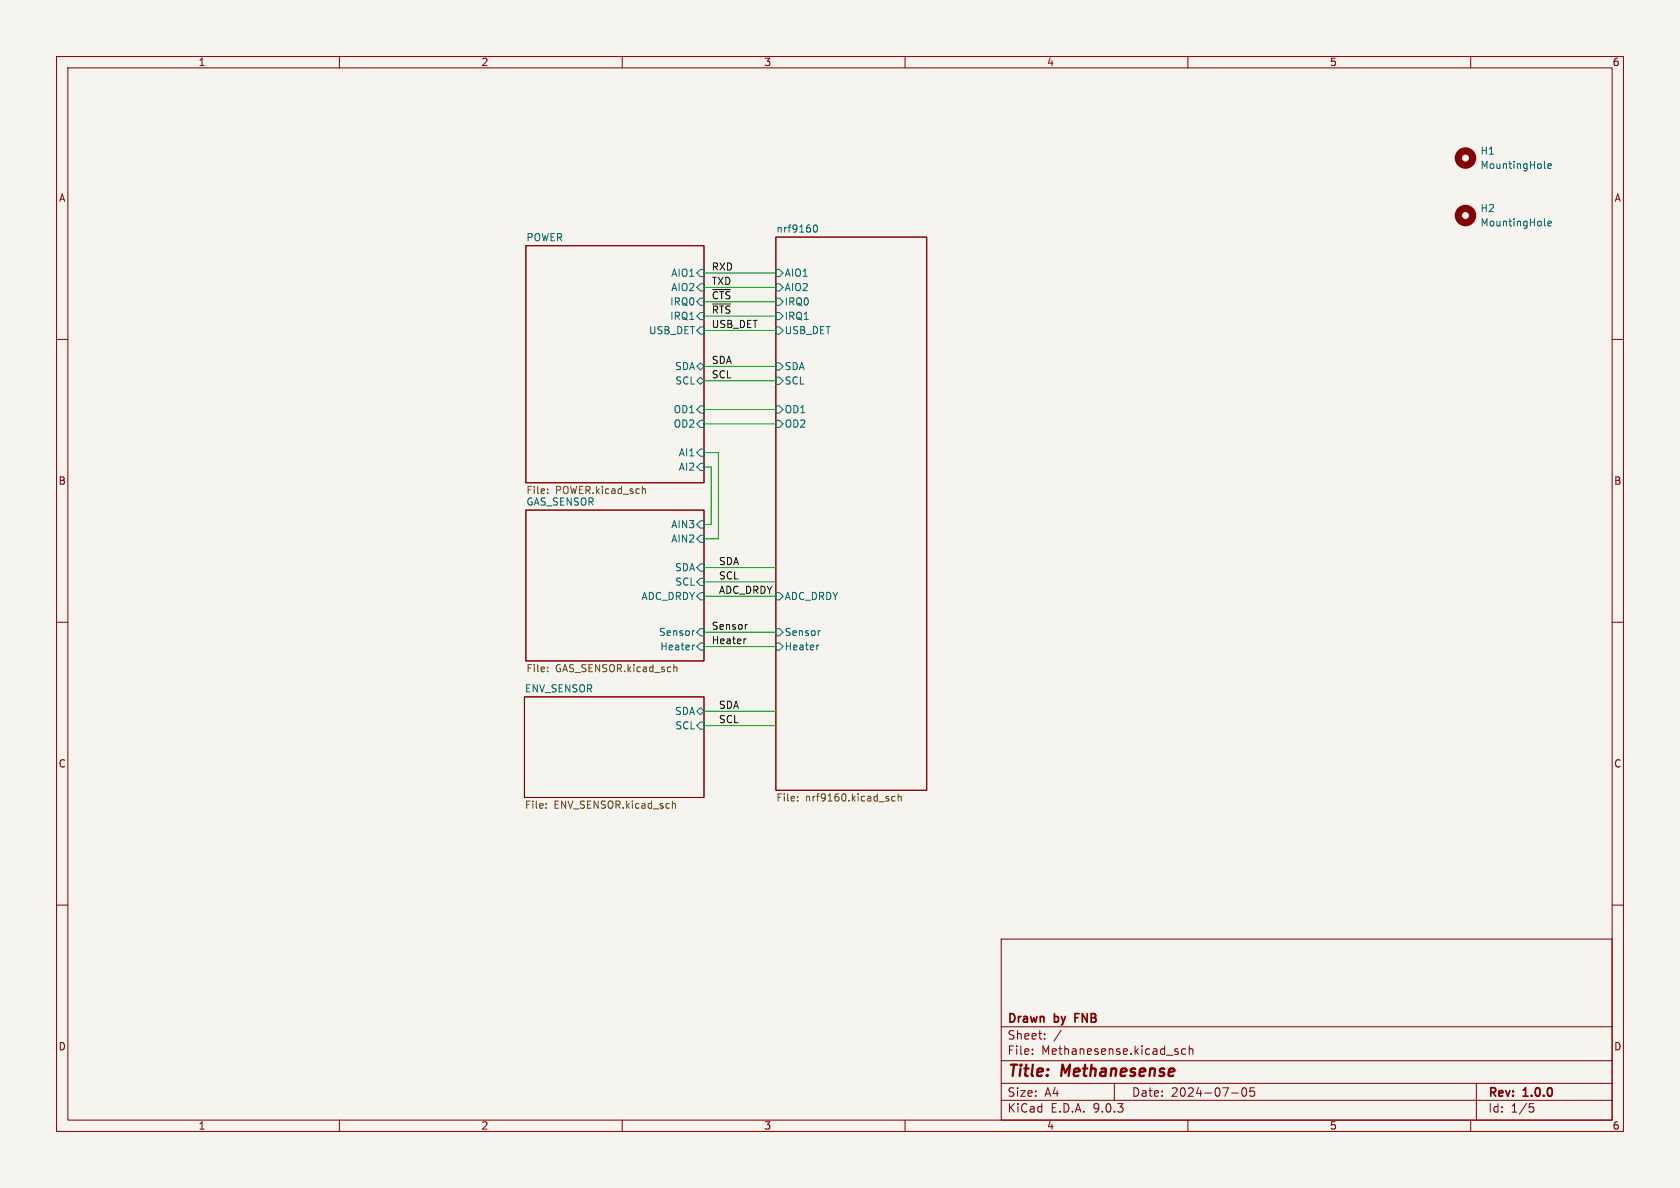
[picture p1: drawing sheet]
<svg xmlns="http://www.w3.org/2000/svg" width="297mm" height="210mm" viewBox="0 0 297 210" stroke-linecap="round" stroke-linejoin="round" font-family="sans-serif">
<path d="M0 0h297v210h-297z" fill="#f5f4ef" stroke="#f5f4ef" stroke-width=".18"/>
<g fill="none" stroke="#840000" stroke-width=".18">
<path d="M10 10h277v190h-277zM12 12h273v186h-273zM60 10v2M110 10v2M160 10v2M210 10v2M260 10v2M93 43.4h31.5v41.9h-31.5zM137.2 41.9h26.6v97.8h-26.6zM10 60h2M285 60h2M93 90.2h31.5v26.6h-31.5z"/>
<path d="M10 110h2M285 110h2M92.7 123.2h31.8v17.8h-31.8zM10 160h2M177 166h108v32h-108zM285 160h2M60 198v2M110 198v2M160 198v2M177 194.5h108M177 191.5h108M177 187.5h108"/>
<path d="M177 181.5h108M182.5 186.3v.1M182.5 185.5v.1M184.7 183.6v.1M184.7 182.8v.1M187.6 182.1l-1.3 2M197 191.5v3M208.2 186v.3M209.6 185.5l-.4-.1-.3 .3v.4l.1 .2h.6M210 198v2M210.2 185.5l.3-.1 .3 .1 .1 .9M210.2 184.9v1.5"/>
<path d="M217.7 193.2h1.2M219.7 192.4l.2-.1a.81 .81 0 0 1 .6 .6 .81 .81 0 0 1-.3 .8l-.2 .1a.81 .81 0 0 1-.3-1.4zM221.7 192.3h-.7v.7l.2-.1h.5l.1 .3-.1 .5-.2 .1-.5-.1M260 198v2M261 191.5v6.5M270.4 195.1h.7M270.5 195.7h.4l.3 .3-.2 .5-.5 .1"/>
</g>
<path d="M190.1 179.9h.5M190.8 179.2h-.7v1.5" fill="none" stroke="#840000" stroke-width=".3"/>
<g fill="none" stroke="#006464" stroke-width=".18">
<path d="M144 39.8h.1a.68 .68 0 0 1 .4 .6 .68 .68 0 0 1-.4 .6 .84 .84 0 0 1-.1-1.2zM273 29.6l.2 .2M273 39.8l.2 .1M273.6 29.4l.6-.2v-.2l-.4-.1-.2 .2 .1 .6h.5M273.6 39.5l.6-.1v-.2l-.4-.1-.2 .2 .1 .6h.5M123.8 57.8h.7v1.3h-.7l-.6-.7zM123.8 47.6h.7v1.3h-.7l-.6-.6zM123.8 50.2h.7v1.2h-.7l-.6-.6zM123.8 52.7h.7v1.3h-.7l-.6-.7zM123.8 55.2h.7v1.3h-.7l-.6-.6zM137.2 57.8h.6l.6 .6-.6 .7h-.6zM137.2 55.2h.6l.6 .7-.6 .6h-.6z"/>
<path d="M137.2 47.6h.6l.6 .7-.6 .6h-.6zM137.2 50.2h.6l.6 .6-.6 .6h-.6zM137.2 52.7h.6l.6 .6-.6 .7h-.6zM123.2 64.8l.6-.7 .7 .7-.7 .6zM123.2 67.3l.6-.6 .7 .6-.7 .6zM123.8 79.4h.7v1.2h-.7l-.6-.6zM123.8 71.8h.7v1.2h-.7l-.6-.6zM123.8 74.3h.7v1.3h-.7l-.6-.7zM137.2 64.1h.6l.6 .7-.6 .6h-.6zM137.2 66.7h.6l.6 .6-.6 .6h-.6zM137.2 71.8h.6l.6 .6-.6 .6h-.6zM137.2 74.3h.6l.6 .6-.6 .7h-.6z"/>
<path d="M123.8 99.7h.7v1.3h-.7l-.6-.7zM123.8 94.6h.7v1.3h-.7l-.6-.6zM123.8 92.1h.7v1.2h-.7l-.6-.6zM123.8 81.9h.7v1.3h-.7l-.6-.6zM122.8 111.5l-.3 .1M122.8 114l-.3 .1M123.8 102.2h.7v1.3h-.7l-.6-.6zM123.8 104.8h.7v1.2h-.7l-.6-.6zM123.8 111.1h.7v1.3h-.7l-.6-.6zM123.8 113.7h.7v1.2h-.7l-.6-.6zM137.2 113.7h.6l.6 .6-.6 .6h-.6zM137.2 111.1h.6l.6 .7-.6 .6h-.6z"/>
<path d="M137.2 104.8h.6l.6 .6-.6 .6h-.6zM144.8 114l-.3 .1M145 111.5l-.2 .1M123.2 125.7l.6-.6 .7 .6-.7 .7zM123.8 127.6h.7v1.3h-.7l-.6-.6z"/>
</g>
<g fill="none" stroke="#725600" stroke-width=".18">
<path d="M96.8 86.5v.1M96.8 87.1v.2M113.6 86.5h.4l.1 .8M96.8 118.6v.1M96.8 118v.1M119.2 118h.4l.1 .7M96.6 142.8v.1M96.6 142.1v.1M118.9 142.2l.2-.2 .3 .1v.8M141 141.5v.1M141 140.8v.1M158.2 140.8h-.3l-.3 .2 .2 .5h.4"/>
<path d="M158.8 140.9l.2-.1h.3v.8M158.8 140.3v1.3"/>
</g>
<g fill="none" stroke="#840000" stroke-width="1.3">
<circle cx="259.1" cy="38.1" r="1.27"/>
<circle cx="259.1" cy="27.9" r="1.27"/>
</g>
<path d="M126 51.2h3.2M126 53.7h3.2M131.9 112.9l-.3 .1M132.1 110.4l-.2 .1" fill="none" stroke="#0f0f0f" stroke-width=".18"/>
<g fill="none" stroke="#009600" stroke-width=".18">
<path d="M124.5 53.3h12.7M124.5 50.8h12.7M124.5 58.4h12.7M124.5 55.9h12.7M124.5 48.3h12.7M124.5 72.4h12.7M124.5 67.3h12.7M124.5 74.9h12.7M124.5 64.8h12.7M124.5 82.6h1.2v10.1h-1.2M124.5 80h2.5v15.3h-2.5M124.5 111.8h12.7"/>
<path d="M124.5 114.3h12.7M124.5 105.4h12.7M124.5 102.9h12.7M124.5 100.3h12.7M124.5 125.7h12.7M124.5 128.3h12.7"/>
</g>
<g font-size="2.8" fill="#840000">
<text x="178" y="190.9">Title:</text>
<text x="187.7" y="190.9">Methanesense</text>
</g>
<g font-size="2.1" fill="#840000">
<text x="178" y="184">Sheet:</text>
<text x="178" y="181.2">Drawn</text>
<text x="186.5" y="181.2">by</text>
<text x="190.7" y="181.2">FNB</text>
<text x="178" y="186.7">File:</text>
<text x="184.1" y="186.7">Methanesense.kicad_sch</text>
<text x="178" y="196.9">KiCad</text>
<text x="178" y="194.1">Size:</text>
<text x="184.7" y="194.1">A4</text>
<text x="185.7" y="196.9">E.D.A.</text>
<text x="193.3" y="196.9">9.0.3</text>
<text x="200" y="194.1">Date:</text>
<text x="207" y="194.1">2024-07-05</text>
<text x="263" y="194.3">Rev:</text>
<text x="263" y="196.9">Id:</text>
<text x="267.1" y="196.9">1/5</text>
<text x="269.4" y="194.3">1.0.0</text>
</g>
<g font-size="1.8" fill="#840000">
<text x="35" y="11.9">1</text>
<text x="85" y="11.9">2</text>
<text x="135" y="11.9">3</text>
<text x="185" y="11.9">4</text>
<text x="235" y="11.9">5</text>
<text x="285" y="11.9">6</text>
<text x="10.3" y="35.9">A</text>
<text x="285.3" y="35.9">A</text>
<text x="10.3" y="85.9">B</text>
<text x="285.3" y="85.9">B</text>
<text x="10.3" y="135.9">C</text>
<text x="285.3" y="135.9">C</text>
<text x="10.3" y="185.9">D</text>
<text x="285.3" y="185.9">D</text>
<text x="35" y="199.9">1</text>
<text x="85" y="199.9">2</text>
<text x="135" y="199.9">3</text>
<text x="185" y="199.9">4</text>
<text x="235" y="199.9">5</text>
<text x="285" y="199.9">6</text>
</g>
<g font-size="1.8" fill="#006464">
<text x="261.6" y="27.5">H1</text>
<text x="261.6" y="30.1">MountingHole</text>
<text x="137.2" y="41.2">nrf9160</text>
<text x="261.6" y="37.7">H2</text>
<text x="261.6" y="40.2">MountingHole</text>
<text x="93" y="42.7">POWER</text>
<text x="118.6" y="49.1">AIO1</text>
<text x="118.6" y="51.7">AIO2</text>
<text x="138.6" y="49.1">AIO1</text>
<text x="138.6" y="51.7">AIO2</text>
<text x="114.6" y="59.3">USB_DET</text>
<text x="118.4" y="54.2">IRQ0</text>
<text x="118.4" y="56.7">IRQ1</text>
<text x="138.6" y="59.3">USB_DET</text>
<text x="138.6" y="56.7">IRQ1</text>
<text x="138.6" y="54.2">IRQ0</text>
<text x="119.2" y="65.6">SDA</text>
<text x="138.6" y="65.6">SDA</text>
<text x="119.3" y="68.2">SCL</text>
<text x="138.6" y="68.2">SCL</text>
<text x="119" y="73.3">OD1</text>
<text x="119" y="75.8">OD2</text>
<text x="138.6" y="73.3">OD1</text>
<text x="138.6" y="75.8">OD2</text>
<text x="119.9" y="80.9">AI1</text>
<text x="119.9" y="83.4">AI2</text>
<text x="93" y="89.5">GAS_SENSOR</text>
<text x="118.6" y="93.6">AIN3</text>
<text x="118.6" y="96.1">AIN2</text>
<text x="119.2" y="101.2">SDA</text>
<text x="113.3" y="106.3">ADC_DRDY</text>
<text x="119.3" y="103.7">SCL</text>
<text x="138.6" y="106.3">ADC_DRDY</text>
<text x="116.4" y="112.6">Sensor</text>
<text x="138.6" y="112.6">Sensor</text>
<text x="116.6" y="115.2">Heater</text>
<text x="138.6" y="115.2">Heater</text>
<text x="92.7" y="122.5">ENV_SENSOR</text>
<text x="119.2" y="126.6">SDA</text>
<text x="119.3" y="129.1">SCL</text>
</g>
<g font-size="1.8" fill="#0f0f0f">
<text x="125.7" y="47.9">RXD</text>
<text x="125.7" y="53">~{CTS}</text>
<text x="125.7" y="50.5">TXD</text>
<text x="125.7" y="58.1">USB_DET</text>
<text x="125.7" y="55.5">~{RTS}</text>
<text x="125.7" y="64.4">SDA</text>
<text x="125.7" y="67">SCL</text>
<text x="127" y="100">SDA</text>
<text x="127" y="102.5">SCL</text>
<text x="127" y="105.1">ADC_DRDY</text>
<text x="125.7" y="114">Heater</text>
<text x="125.7" y="111.4">Sensor</text>
<text x="127" y="125.4">SDA</text>
<text x="127" y="127.9">SCL</text>
</g>
<g font-size="1.8" fill="#725600">
<text x="93" y="87.7">File:</text>
<text x="98.2" y="87.7">POWER.kicad_sch</text>
<text x="93" y="119.2">File:</text>
<text x="98.2" y="119.2">GAS_SENSOR.kicad_sch</text>
<text x="92.7" y="143.3">File:</text>
<text x="97.9" y="143.3">ENV_SENSOR.kicad_sch</text>
<text x="137.2" y="142">File:</text>
<text x="142.4" y="142">nrf9160.kicad_sch</text>
</g>
</svg>
